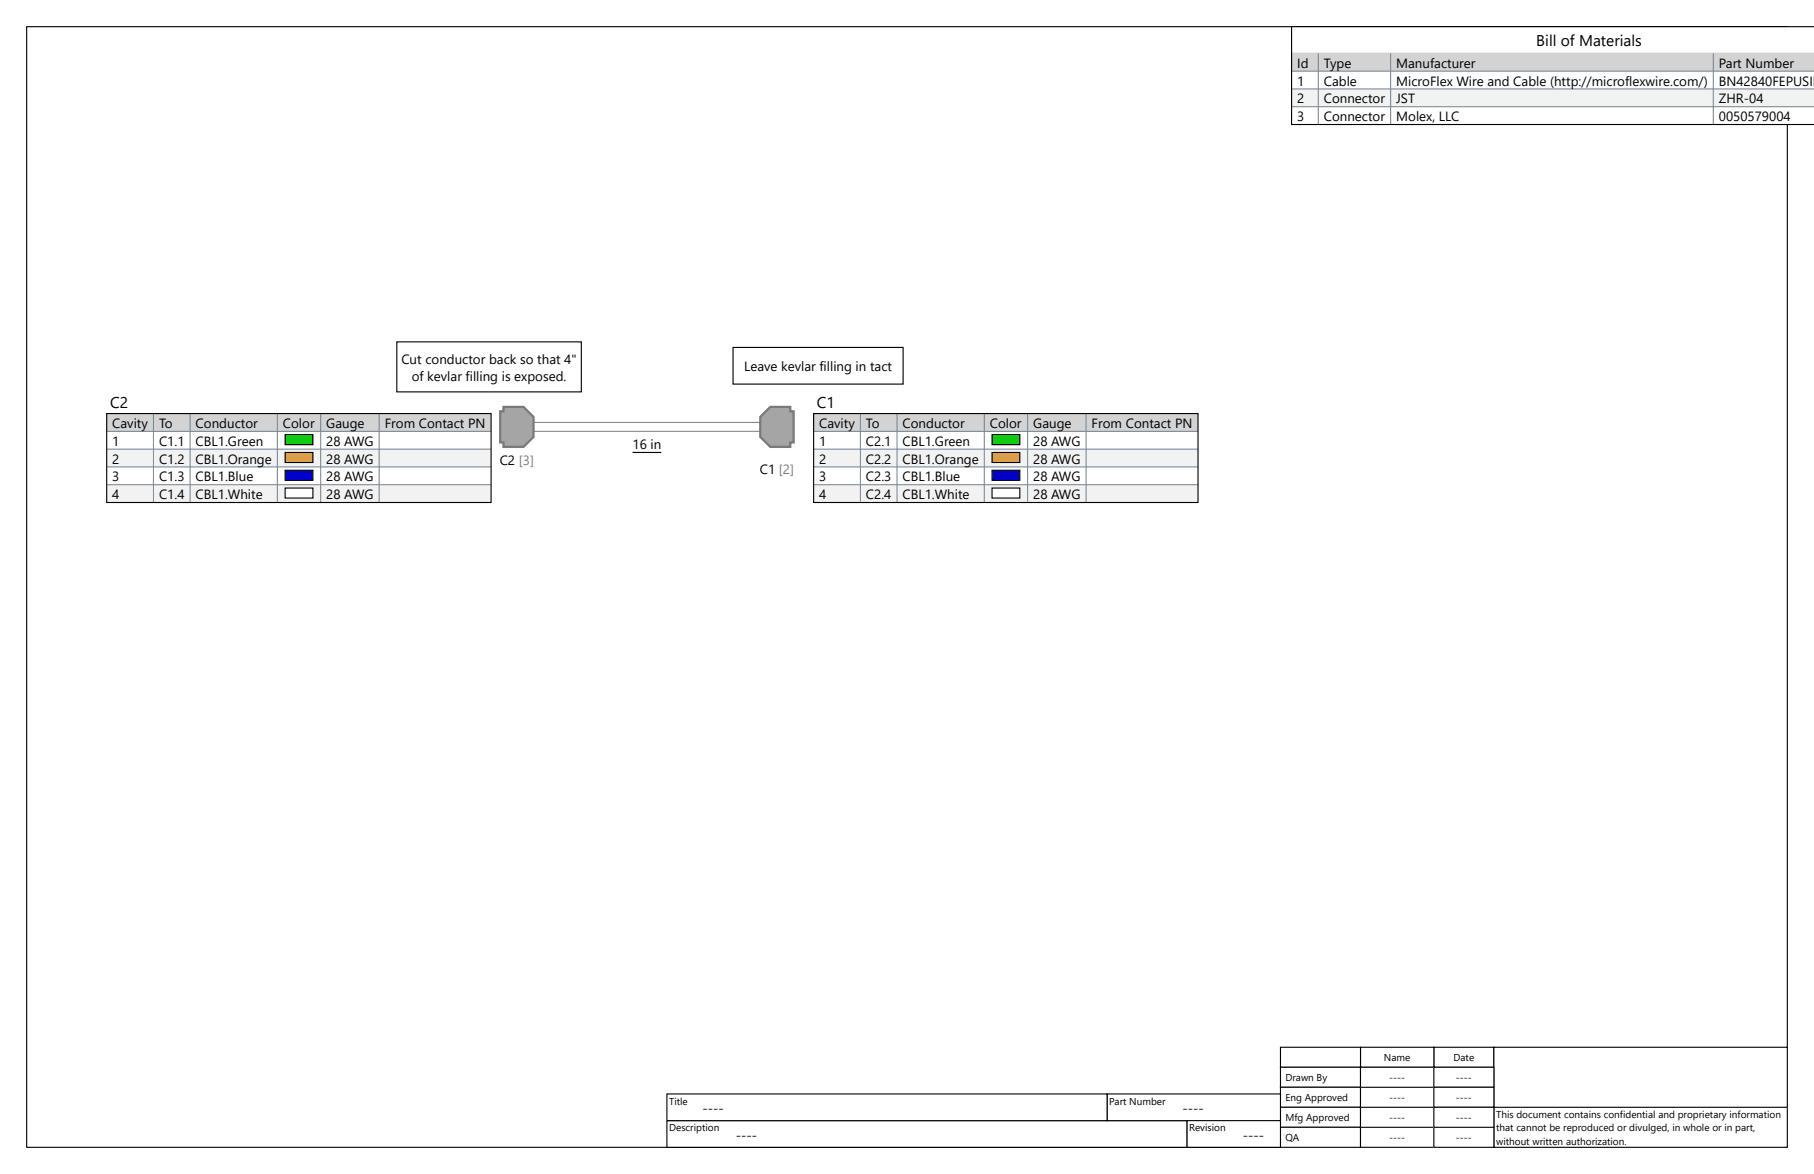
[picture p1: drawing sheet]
<svg xmlns="http://www.w3.org/2000/svg" width="432mm" height="279mm" viewBox="0 0 432 279" stroke-linecap="round" stroke-linejoin="round" font-family="sans-serif">
<path d="M6.4 6.3h419.1v266.7h-419.1z" fill="none" stroke="#000" stroke-width=".26"/>
<path d="M158.8 266.7h123.8v6.3h-123.8z" fill-rule="evenodd" fill="#fff"/>
<path d="M158.8 266.7h123.8v6.3h-123.8z" fill="none" stroke="#000" stroke-width=".26"/>
<path d="M341.3 249.2h14.3v4.8h-14.3z" fill-rule="evenodd" fill="#fff"/>
<path d="M341.3 249.2h14.3v4.8h-14.3z" fill="none" stroke="#000" stroke-width=".26"/>
<path d="M323.9 249.2h17.4v4.8h-17.4z" fill-rule="evenodd" fill="#fff"/>
<path d="M323.9 249.2h17.4v4.8h-17.4z" fill="none" stroke="#000" stroke-width=".26"/>
<path d="M304.8 249.2h19.1v4.8h-19.1z" fill-rule="evenodd" fill="#fff"/>
<path d="M304.8 249.2h19.1v4.8h-19.1z" fill="none" stroke="#000" stroke-width=".26"/>
<path d="M304.8 254h19.1v4.8h-19.1z" fill-rule="evenodd" fill="#fff"/>
<path d="M304.8 254h19.1v4.8h-19.1z" fill="none" stroke="#000" stroke-width=".26"/>
<path d="M304.8 258.8h19.1v4.7h-19.1z" fill-rule="evenodd" fill="#fff"/>
<path d="M304.8 258.8h19.1v4.7h-19.1z" fill="none" stroke="#000" stroke-width=".26"/>
<path d="M304.8 263.5h19.1v4.8h-19.1z" fill-rule="evenodd" fill="#fff"/>
<path d="M304.8 263.5h19.1v4.8h-19.1z" fill="none" stroke="#000" stroke-width=".26"/>
<path d="M304.8 268.3h19.1v4.7h-19.1z" fill-rule="evenodd" fill="#fff"/>
<path d="M304.8 268.3h19.1v4.7h-19.1z" fill="none" stroke="#000" stroke-width=".26"/>
<path d="M355.6 263.5h69.9v9.5h-69.9z" fill-rule="evenodd" fill="#fff"/>
<path d="M355.6 263.5h69.9v9.5h-69.9z" fill="none" stroke="#000" stroke-width=".26"/>
<path d="M263.5 260.3h41.3v6.4h-41.3z" fill-rule="evenodd" fill="#fff"/>
<path d="M263.5 260.3h41.3v6.4h-41.3z" fill="none" stroke="#000" stroke-width=".26"/>
<path d="M282.6 266.7h22.2v6.3h-22.2z" fill-rule="evenodd" fill="#fff"/>
<path d="M282.6 266.7h22.2v6.3h-22.2z" fill="none" stroke="#000" stroke-width=".26"/>
<path d="M158.8 260.3h104.7v6.4h-104.7z" fill-rule="evenodd" fill="#fff"/>
<path d="M158.8 260.3h104.7v6.4h-104.7z" fill="none" stroke="#000" stroke-width=".26"/>
<path d="M355.6 249.2h69.9v14.3h-69.9z" fill-rule="evenodd" fill="#fff"/>
<path d="M355.6 249.2h69.9v14.3h-69.9z" fill="none" stroke="#000" stroke-width=".26"/>
<path d="M323.9 268.3h17.4v4.7h-17.4z" fill-rule="evenodd" fill="#fff"/>
<path d="M323.9 268.3h17.4v4.7h-17.4z" fill="none" stroke="#000" stroke-width=".26"/>
<path d="M323.9 263.5h17.4v4.8h-17.4z" fill-rule="evenodd" fill="#fff"/>
<path d="M323.9 263.5h17.4v4.8h-17.4z" fill="none" stroke="#000" stroke-width=".26"/>
<path d="M323.9 258.8h17.4v4.7h-17.4z" fill-rule="evenodd" fill="#fff"/>
<path d="M323.9 258.8h17.4v4.7h-17.4z" fill="none" stroke="#000" stroke-width=".26"/>
<path d="M323.9 254h17.4v4.8h-17.4z" fill-rule="evenodd" fill="#fff"/>
<path d="M323.9 254h17.4v4.8h-17.4z" fill="none" stroke="#000" stroke-width=".26"/>
<path d="M341.3 254h14.3v4.8h-14.3z" fill-rule="evenodd" fill="#fff"/>
<path d="M341.3 254h14.3v4.8h-14.3z" fill="none" stroke="#000" stroke-width=".26"/>
<path d="M341.3 258.8h14.3v4.7h-14.3z" fill-rule="evenodd" fill="#fff"/>
<path d="M341.3 258.8h14.3v4.7h-14.3z" fill="none" stroke="#000" stroke-width=".26"/>
<path d="M341.3 268.3h14.3v4.7h-14.3z" fill-rule="evenodd" fill="#fff"/>
<path d="M341.3 268.3h14.3v4.7h-14.3z" fill="none" stroke="#000" stroke-width=".26"/>
<path d="M341.3 263.5h14.3v4.8h-14.3z" fill-rule="evenodd" fill="#fff"/>
<path d="M341.3 263.5h14.3v4.8h-14.3z" fill="none" stroke="#000" stroke-width=".26"/>
<path d="M307.4 6.3h124.4v23.3h-124.4z" fill-rule="evenodd" fill="#fff"/>
<path d="M307.4 12.7h124.4" fill="none" stroke="#708090" stroke-width=".24"/>
<path d="M307.4 12.7h124.4v4.2h-124.4z" fill-rule="evenodd" fill="#d3d3d3"/>
<path d="M307.4 16.9h124.4" fill="none" stroke="#708090" stroke-width=".24"/>
<path d="M307.4 21.2h124.4v4.2h-124.4z" fill-rule="evenodd" fill="#f2f2f2"/>
<path d="M313.8 12.7v16.9M331 12.7v16.9M407.8 12.7v16.9M307.4 21.2h124.4M307.4 25.4h124.4" fill="none" stroke="#708090" stroke-width=".24"/>
<path d="M431.8 6.3h-124.4v23.3h124.4" fill="none" stroke="#000" stroke-width=".26"/>
<path d="M25.4 98.4h91.5v21.2h-91.5z" fill-rule="evenodd" fill="#fff"/>
<path d="M25.4 98.4h91.5v4.3h-91.5z" fill-rule="evenodd" fill="#d3d3d3"/>
<path d="M25.4 102.7h91.5" fill="none" stroke="#708090" stroke-width=".24"/>
<path d="M25.4 106.9h91.5v4.2h-91.5z" fill-rule="evenodd" fill="#f2f2f2"/>
<path d="M25.4 106.9h91.5M25.4 111.1h91.5" fill="none" stroke="#708090" stroke-width=".24"/>
<path d="M25.4 115.4h91.5v4.2h-91.5z" fill-rule="evenodd" fill="#f2f2f2"/>
<path d="M36.5 98.4v21.2M45.3 98.4v21.2M66 98.4v21.2M76.3 98.4v21.2M90.3 98.4v21.2M25.4 115.4h91.5" fill="none" stroke="#708090" stroke-width=".24"/>
<path d="M67.9 103.5h6.6v2.3h-6.6z" fill-rule="evenodd" fill="#0c0"/>
<path d="M67.9 103.5h6.6v2.3h-6.6z" fill="none" stroke="#000" stroke-width=".26"/>
<path d="M67.9 107.7h6.6v2.4h-6.6z" fill-rule="evenodd" fill="#fb940b"/>
<path d="M67.9 107.7h6.6v2.4h-6.6z" fill="none" stroke="#000" stroke-width=".26"/>
<path d="M67.9 111.9h6.6v2.4h-6.6z" fill-rule="evenodd" fill="#00f"/>
<path d="M67.9 111.9h6.6v2.4h-6.6z" fill="none" stroke="#000" stroke-width=".26"/>
<path d="M67.9 116.2h6.6v2.3h-6.6z" fill-rule="evenodd" fill="#fff"/>
<path d="M25.4 98.4h91.5v21.2h-91.5zM67.9 116.2h6.6v2.3h-6.6z" fill="none" stroke="#000" stroke-width=".26"/>
<path d="M193.7 98.4h91.5v21.2h-91.5z" fill-rule="evenodd" fill="#fff"/>
<path d="M193.7 98.4h91.5v4.3h-91.5z" fill-rule="evenodd" fill="#d3d3d3"/>
<path d="M193.7 102.7h91.5" fill="none" stroke="#708090" stroke-width=".24"/>
<path d="M193.7 106.9h91.5v4.2h-91.5z" fill-rule="evenodd" fill="#f2f2f2"/>
<path d="M193.7 106.9h91.5M193.7 111.1h91.5" fill="none" stroke="#708090" stroke-width=".24"/>
<path d="M193.7 115.4h91.5v4.2h-91.5z" fill-rule="evenodd" fill="#f2f2f2"/>
<path d="M204.8 98.4v21.2M213.5 98.4v21.2M234.3 98.4v21.2M244.6 98.4v21.2M258.5 98.4v21.2M193.7 115.4h91.5" fill="none" stroke="#708090" stroke-width=".24"/>
<path d="M236.1 103.5h6.7v2.3h-6.7z" fill-rule="evenodd" fill="#0c0"/>
<path d="M236.1 103.5h6.7v2.3h-6.7z" fill="none" stroke="#000" stroke-width=".26"/>
<path d="M236.1 107.7h6.7v2.4h-6.7z" fill-rule="evenodd" fill="#fb940b"/>
<path d="M236.1 107.7h6.7v2.4h-6.7z" fill="none" stroke="#000" stroke-width=".26"/>
<path d="M236.1 111.9h6.7v2.4h-6.7z" fill-rule="evenodd" fill="#00f"/>
<path d="M236.1 111.9h6.7v2.4h-6.7z" fill="none" stroke="#000" stroke-width=".26"/>
<path d="M236.1 116.2h6.7v2.3h-6.7z" fill-rule="evenodd" fill="#fff"/>
<path d="M193.7 98.4h91.5v21.2h-91.5zM236.1 116.2h6.7v2.3h-6.7z" fill="none" stroke="#000" stroke-width=".26"/>
<path d="M127 100.7l.3-.2h53.4l.3 .3v1.6l-.3 .3h-53.4l-.3-.3z" fill-rule="evenodd" fill="#fff"/>
<path d="M127 100.7l.3-.2h53.4l.3 .3v1.6l-.3 .3h-53.4l-.3-.3z" fill="none" stroke="#8c8c8c" stroke-width=".26"/>
<path d="M119.9 96.8h4.7l2.4 2.4v4.8l-2.4 2.4h-4.7v-1.1h-.8v-7.4h.8z" fill-rule="evenodd" fill="#a5a5a5"/>
<path d="M119.9 96.8h4.7l2.4 2.4v4.8l-2.4 2.4h-4.7v-1.1h-.8v-7.4h.8z" fill="none" stroke="#787878" stroke-width=".53"/>
<path d="M183.4 96.8h4.7v1.1h.8v7.4h-.8v1.1h-4.7l-2.4-2.4v-4.8z" fill-rule="evenodd" fill="#a5a5a5"/>
<path d="M183.4 96.8h4.7v1.1h.8v7.4h-.8v1.1h-4.7l-2.4-2.4v-4.8z" fill="none" stroke="#787878" stroke-width=".53"/>
<path d="M94.5 81.4h43.9v11.9h-43.9zM174.5 82.7h40.5v8.7h-40.5zM150.6 107.7h6.8" fill="none" stroke="#000" stroke-width=".26"/>
<g font-size="3.7">
<text x="365.7" y="11.1">Bill of Materials</text>
<text x="26.2" y="97.1">C2</text>
<text x="194.5" y="97.1">C1</text>
</g>
<g font-size="3.2">
<text x="308.8" y="16.1">Id</text>
<text x="315.1" y="16.1">Type</text>
<text x="332.4" y="16.1">Manufacturer</text>
<text x="409.1" y="16.1">Part Number</text>
<text x="308.8" y="20.4">1</text>
<text x="315.1" y="20.4">Cable</text>
<text x="332.4" y="20.4">MicroFlex Wire and Cable (http://microflexwire.com/)</text>
<text x="409.1" y="20.4">BN42840FEPUSIL</text>
<text x="308.8" y="24.6">2</text>
<text x="308.8" y="28.8">3</text>
<text x="315.1" y="24.6">Connector</text>
<text x="315.1" y="28.8">Connector</text>
<text x="332.4" y="24.6">JST</text>
<text x="332.4" y="28.8">Molex, LLC</text>
<text x="409.1" y="24.6">ZHR-04</text>
<text x="409.1" y="28.8">0050579004</text>
<text x="95.5" y="86.5">Cut conductor back so that 4&quot;</text>
<text x="177.1" y="88.4">Leave kevlar filling in tact</text>
<text x="98" y="90.7">of kevlar filling is exposed.</text>
<text x="26.7" y="101.9">Cavity</text>
<text x="37.9" y="101.9">To</text>
<text x="46.6" y="101.9">Conductor</text>
<text x="67.3" y="101.9">Color</text>
<text x="77.7" y="101.9">Gauge</text>
<text x="91.6" y="101.9">From Contact PN</text>
<text x="195" y="101.9">Cavity</text>
<text x="206.1" y="101.9">To</text>
<text x="214.9" y="101.9">Conductor</text>
<text x="235.6" y="101.9">Color</text>
<text x="245.9" y="101.9">Gauge</text>
<text x="259.9" y="101.9">From Contact PN</text>
<text x="26.7" y="106.1">1</text>
<text x="37.9" y="106.1">C1.1</text>
<text x="46.6" y="106.1">CBL1.Green</text>
<text x="77.7" y="106.1">28 AWG</text>
<text x="150.6" y="106.9">16 in</text>
<text x="195" y="106.1">1</text>
<text x="206.1" y="106.1">C2.1</text>
<text x="214.9" y="106.1">CBL1.Green</text>
<text x="245.9" y="106.1">28 AWG</text>
<text x="26.7" y="110.3">2</text>
<text x="37.9" y="110.3">C1.2</text>
<text x="46.6" y="110.3">CBL1.Orange</text>
<text x="77.7" y="110.3">28 AWG</text>
<text x="118.9" y="110.6">C2 [3]</text>
<text x="180.9" y="112.7">C1 [2]</text>
<text x="195" y="110.3">2</text>
<text x="206.1" y="110.3">C2.2</text>
<text x="214.9" y="110.3">CBL1.Orange</text>
<text x="245.9" y="110.3">28 AWG</text>
<text x="26.7" y="114.6">3</text>
<text x="26.7" y="118.8">4</text>
<text x="37.9" y="114.6">C1.3</text>
<text x="37.9" y="118.8">C1.4</text>
<text x="46.6" y="114.6">CBL1.Blue</text>
<text x="46.6" y="118.8">CBL1.White</text>
<text x="77.7" y="114.6">28 AWG</text>
<text x="77.7" y="118.8">28 AWG</text>
<text x="195" y="114.6">3</text>
<text x="195" y="118.8">4</text>
<text x="206.1" y="114.6">C2.3</text>
<text x="206.1" y="118.8">C2.4</text>
<text x="214.9" y="114.6">CBL1.Blue</text>
<text x="214.9" y="118.8">CBL1.White</text>
<text x="245.9" y="114.6">28 AWG</text>
<text x="245.9" y="118.8">28 AWG</text>
<text x="167.2" y="264.8">----</text>
<text x="281.5" y="264.8">----</text>
<text x="175.2" y="271.2">----</text>
<text x="295.8" y="271.2">----</text>
</g>
<g font-size="2.4">
<text x="306" y="257.4">Drawn By</text>
<text x="329.4" y="252.6">Name</text>
<text x="330.7" y="257.4">----</text>
<text x="346" y="252.6">Date</text>
<text x="346.6" y="257.4">----</text>
<text x="159.3" y="262.9">Title</text>
<text x="264.1" y="262.9">Part Number</text>
<text x="306" y="262.1">Eng Approved</text>
<text x="330.7" y="262.1">----</text>
<text x="346.6" y="262.1">----</text>
<text x="159.3" y="269.3">Description</text>
<text x="283.1" y="269.3">Revision</text>
<text x="306" y="266.9">Mfg Approved</text>
<text x="330.7" y="266.9">----</text>
<text x="346.6" y="266.9">----</text>
<text x="356.1" y="266.1">This document contains confidential and proprietary information</text>
<text x="356.1" y="269.3">that cannot be reproduced or divulged, in whole or in part,</text>
<text x="306" y="271.7">QA</text>
<text x="330.7" y="271.7">----</text>
<text x="346.6" y="271.7">----</text>
<text x="356.1" y="272.4">without written authorization.</text>
</g>
</svg>
